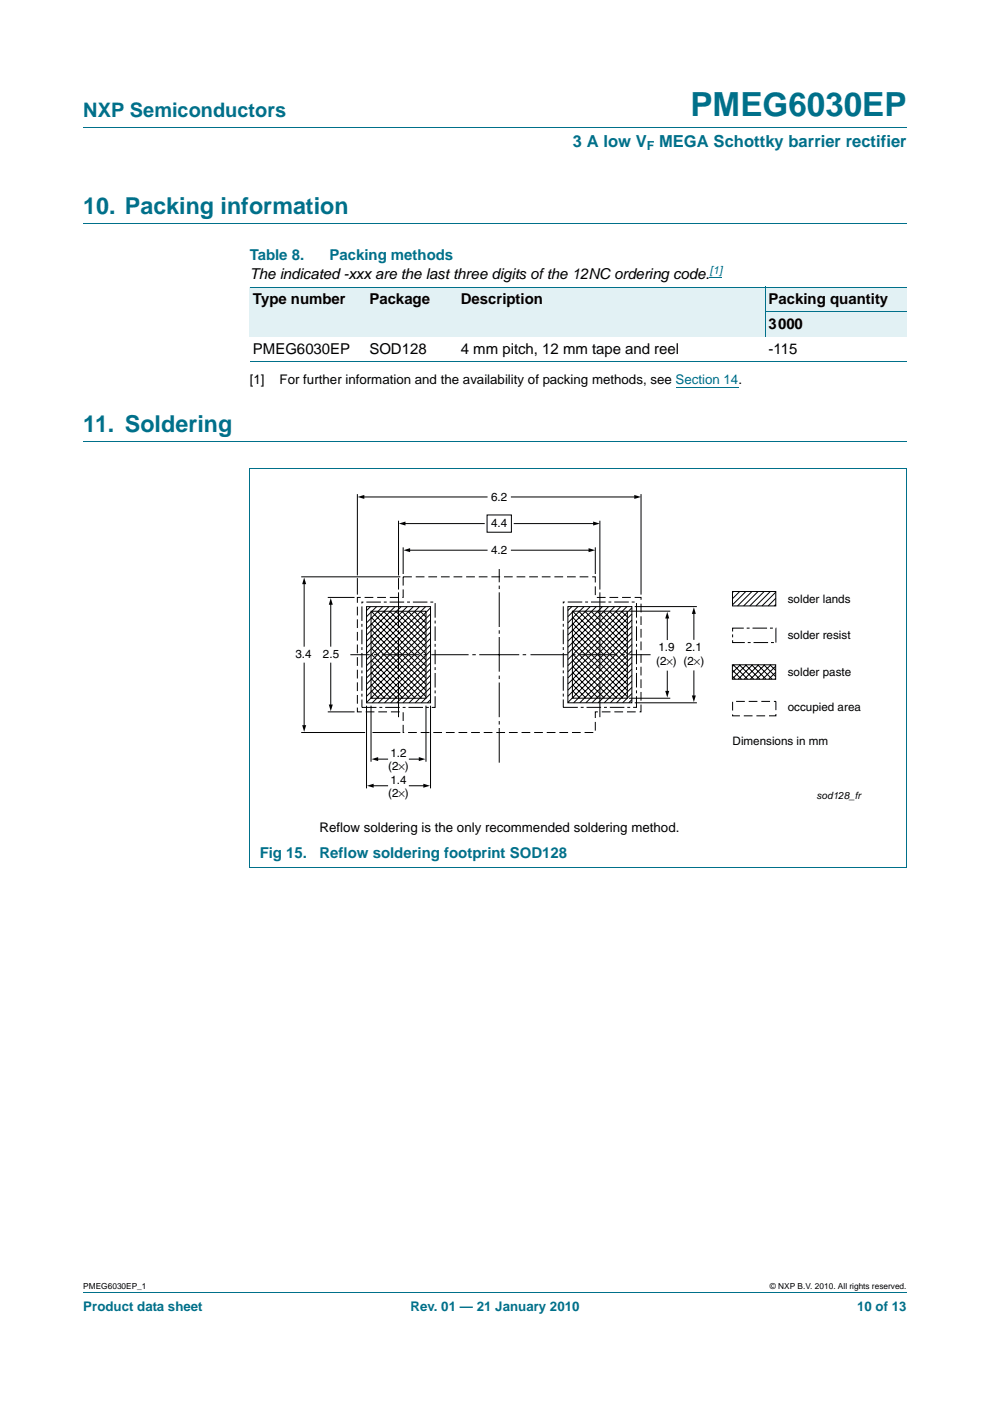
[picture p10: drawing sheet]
<svg xmlns="http://www.w3.org/2000/svg" width="210mm" height="297mm" viewBox="0 0 210 297" stroke-linecap="round" stroke-linejoin="round" font-family="sans-serif">
<path d="M17.7 27h174.6M17.7 47.4h174.6M17.7 93.7h174.6M17.7 273.9h174.6" fill="none" stroke="#00708a" stroke-width=".21"/>
<path d="M150.5 58.8h2.7M143.3 82.1h13.3" fill="none" stroke="#00f" stroke-width=".21"/>
<g fill="#e2f1f4">
<path d="M53 60.9h24.6v10.5h-24.6z"/>
<path d="M77.6 60.9h19.4v10.5h-19.4z"/>
<path d="M97 60.9h65.3v10.5h-65.3z"/>
<path d="M162.3 60.9h30v5.2h-30z"/>
<path d="M162.3 66.1h30v5.3h-30z"/>
</g>
<path d="M53 60.9h139.3M53 76.7h139.3M162.3 66.1h30M162.3 60.8v10.6M52.9 99.3h139.4v84.6M53 99.3v84.6M52.9 184h139.4" fill="none" stroke="#00708a" stroke-width=".21"/>
<g fill="none" stroke="#000" stroke-width=".21">
<path d="M75.8 104.8v17.2M77 105.4h26.3M84.5 110.4v11.6M85.5 116v5.7M85.7 111h17M86.7 116.7h16.6M103.3 109.2h5.2v3.6h-5.2zM108.5 116.7h16.6M108.5 105.4h26.3M109.1 111h17M126.3 116v5.7M127.2 110.4v14.6"/>
<path d="M136 104.8v21.3M63.9 122.3h21M64.5 123.6v13.4M69.5 126.7h5.7M70.2 127.9v9.1M74.3 138.8h4.1M75.8 122.6v3.5M77.7 128.6h13.6v20.4h-13.6zM78.6 128.6l-.9 .9M78.7 129.6h11.6v18.4h-11.6zM78.7 137.3l10.7 10.7M78.7 138.6l9.4 9.4"/>
<path d="M78.7 139.9l8.1 8.1M78.7 132.1l11.6 11.7M78.7 133.4l11.6 11.7M78.7 134.7l11.6 11.7M78.7 136l11.6 11.7M78.7 130.9l11.6 11.6M78.7 129.6l11.6 11.6M79.3 138.8h.8M79.9 128.6l-2.2 2.2M80 129.6l10.3 10.3M81 138.8h7.9M81.2 128.6l-3.5 3.5"/>
<path d="M81.3 129.6l9 9M82.5 128.6l-4.8 4.8M82.6 129.6l7.7 7.7M83.8 128.6l-6.1 6.1M83.9 129.6l6.4 6.4M84.5 122.6v2.4M84.5 125.6v7.3M84.5 133.6v.8M84.5 135.1v7.3M85.1 128.6l-7.4 7.4M85.2 129.6l5.1 5.1M86.4 128.6l-8.7 8.7"/>
<path d="M86.5 129.6l3.8 3.8M87.7 128.6l-10 10M87.8 129.6l2.5 2.5M89 128.6l-11.3 11.2M89.1 129.6l1.2 1.2M89.8 138.8h.8M90.3 128.6l-12.6 12.5M91.3 134.1l-13.6 13.5M91.3 139.3l-9.7 9.7M91.3 138l-11 11M91.3 136.7l-12.3 12.3M91.3 135.4l-13.6 13.5"/>
<path d="M91.3 130.2l-13.6 13.5M91.3 128.9l-13.6 13.5M91.3 132.8l-13.6 13.5M91.3 131.5l-13.6 13.5M91.5 138.8h7.9M100.2 138.8h.7M101.7 138.8h8.4M105.9 120.6v2.9M105.9 124.2v.7M105.9 125.6v7.3M105.9 133.6v.8M105.9 135.1v7.3"/>
<path d="M110.9 138.8h.7M112.5 138.8h7.9M120.4 128.6h13.6v20.4h-13.6zM121.3 128.6l-.9 .8M121.3 138.8h.8M121.4 129.6h11.7v18.4h-11.7zM121.4 137.3l10.7 10.7M121.4 138.6l9.4 9.4M121.4 139.9l8.1 8.1M121.4 132.1l11.7 11.7M121.4 133.4l11.7 11.7M121.4 134.7l11.7 11.7"/>
<path d="M121.4 136l11.7 11.7M121.4 130.8l11.7 11.7M121.4 129.6l11.7 11.6M122.6 128.6l-2.2 2.1M122.7 129.6l10.4 10.3M123 138.8h7.9M123.9 128.6l-3.5 3.4M124 129.6l9.1 9M125.2 128.6l-4.8 4.7M125.3 129.6l7.8 7.7M126.5 128.6l-6.1 6M126.6 129.6l6.5 6.4"/>
<path d="M127.2 125.6v7.3M127.2 133.6v.8M127.2 135.1v7.3M127.8 128.6l-7.4 7.3M127.9 129.6l5.2 5.1M129.1 128.6l-8.7 8.6M129.2 129.6l3.9 3.8M130.4 128.6l-10 9.9M130.5 129.6l2.6 2.5M131.7 128.6l-11.3 11.2M131.8 138.8h.8M131.8 129.6l1.3 1.2"/>
<path d="M133 128.6l-12.6 12.5M133.5 129.6h8.7M133.5 138.8h4.5M134 134.1l-13.6 13.5M134 139.2l-9.7 9.8M134 138l-11 11M134 136.7l-12.3 12.3M134 135.4l-13.6 13.5M134 130.2l-13.6 13.5M134 128.9l-13.6 13.5M134 132.8l-13.6 13.5M134 131.5l-13.6 13.5"/>
<path d="M134.6 128.6h13.2M141.5 130.9v4.7M147.2 129.9v5.7M155.4 125.4h9.1v3.1h-9.1zM155.6 125.4l-.2 .2M156.9 125.4l-1.5 1.5M158.2 125.4l-2.8 2.8M159.5 125.4l-3.1 3.1M160.8 125.4l-3.1 3.1M162.1 125.4l-3.1 3.1M163.4 125.4l-3.1 3.1M164.5 128.1l-.3 .4"/>
<path d="M164.5 126.8l-1.6 1.7M164.5 125.5l-2.9 3M63.9 155.3h13.5M64.5 140.6v13.4M69.5 150.9h5.7M70.2 140.6v9.1M77.7 149.6v17.5M78.7 149.6v11.9M78.7 141.2l6.8 6.8M78.7 142.5l5.5 5.5M78.7 143.8l4.2 4.2M78.7 145.1l2.9 2.9"/>
<path d="M78.7 146.4l1.6 1.6M78.7 147.7l.3 .3M79 155.3h5.9M84.5 143.2v.8M84.5 144.7v7.4M90.3 149.6v11.9M91.3 149.6v17.5M91.3 141.9l-7.1 7.1M91.3 140.6l-8.4 8.4M91.3 148.4l-.7 .6M91.3 147.1l-1.9 1.9M91.3 145.8l-3.2 3.2"/>
<path d="M91.3 144.5l-4.5 4.5M91.3 143.2l-5.8 5.8M105.9 143.2v.8M105.9 144.7v7.4M105.9 152.9v.7M105.9 154.4v7.3M121.4 141.2l6.8 6.8M121.4 142.5l5.5 5.5M121.4 143.8l4.2 4.2M121.4 145.1l2.9 2.9M121.4 146.4l1.6 1.6M121.4 147.7l.3 .3"/>
<path d="M127.2 143.2v.8M127.2 144.7v7.4M133.4 148h8.8M134 148.3l-.6 .7M134 141.8l-7.1 7.2M134 140.5l-8.4 8.5M134 147l-1.9 2M134 145.7l-3.2 3.3M134 144.4l-4.5 4.6M134 143.1l-5.8 5.9M134.6 149h13.2M141.5 142.3v4.5"/>
<path d="M147.2 142.2v5.5M155.3 141h9.2v3h-9.2zM155.3 142.1l2 1.9M155.3 143.4l.7 .6M155.5 141l3.1 3M155.7 141l-.4 .3M156.8 141l3.1 3M157 141l-1.7 1.6M158.1 141l3.1 3M158.3 141l-3 2.9M159.4 141l3.1 3M159.6 141l-3.1 3"/>
<path d="M160.7 141l3.1 3M160.9 141l-3.1 3M162 141l2.5 2.5M162.2 141l-3.1 3M163.3 141l1.2 1.2M163.5 141l-3.1 3M164.5 143.8l-.2 .2M164.5 142.5l-1.5 1.5M164.5 141.2l-2.8 2.8M79 166.6h3.2M79.9 161h2.3M86.8 161h2.3"/>
<path d="M86.8 166.6h3.3"/>
</g>
<path d="M76.8 127.7h15.5v22.3h-15.5zM119.5 127.6h15.5v22.4h-15.5zM155.4 133.2h9.2v3h-9.2z" fill="none" stroke="#000" stroke-width=".21" stroke-dasharray="3.1 .6 .6 .6" stroke-linecap="butt"/>
<path d="M75.8 126.7h9.7v-4.4h40.8v4.4h9.7v24.2h-9.7v4.4h-40.8v-4.4h-9.7zM155.4 148.7h9.2v3.1h-9.2z" fill="none" stroke="#000" stroke-width=".21" stroke-dasharray="1.9 .8" stroke-linecap="butt"/>
<g fill="#000">
<path d="M75.9 105.4l1.4-.5v.9zM84.6 111l1.4-.4v.8zM85.6 116.7l1.4-.5v.9zM124.8 116.2l1.4 .5-1.4 .4zM125.8 110.6l1.4 .4-1.4 .4zM134.5 104.9l1.4 .5-1.4 .4zM64.5 122.4l.4 1.5h-.8zM70.2 126.8l.4 1.4h-.9zM141.5 129.7l.4 1.4h-.8zM147.2 128.8l.4 1.4h-.9zM64.1 153.8h.8l-.4 1.4zM69.7 149.4h.9l-.4 1.4z"/>
<path d="M141.1 146.5h.8l-.4 1.4zM146.7 147.5h.9l-.4 1.4zM77.8 166.6l1.5-.4v.8zM78.8 161l1.4-.5v.9zM88.8 160.5l1.4 .5-1.4 .4zM89.8 166.2l1.4 .4-1.4 .4z"/>
</g>
<text font-size="7" fill="#00708a" x="146.5" y="24.6">PMEG6030EP</text>
<g font-size="4.9" fill="#00708a">
<text x="17.7" y="45.4">10. Packing information</text>
<text x="17.7" y="91.7">11. Soldering</text>
</g>
<text font-size="4.2" fill="#00708a" x="17.7" y="24.9">NXP Semiconductors</text>
<g font-size="3.5" fill="#00708a">
<text x="121.5" y="31.1">3 A low V</text>
<text x="139.8" y="31.1">MEGA Schottky barrier rectifier</text>
</g>
<g font-size="3.2" fill="#00708a">
<text x="53" y="55.2">Table 8.</text>
<text x="69.9" y="55.2">Packing methods</text>
<text x="55.1" y="181.9">Fig 15.</text>
<text x="67.8" y="181.9">Reflow soldering footprint SOD128</text>
</g>
<g font-size="3.2">
<text x="53" y="59.1">The indicated -xxx are the last three digits of the 12NC ordering code.</text>
<text x="53.7" y="64.4">Type number</text>
<text x="78.4" y="64.4">Package</text>
<text x="97.7" y="64.4">Description</text>
<text x="163" y="64.4">Packing quantity</text>
<text x="163" y="69.7">3000</text>
<text x="53.7" y="75">PMEG6030EP</text>
<text x="78.4" y="75">SOD128</text>
<text x="97.7" y="75">4 mm pitch, 12 mm tape and reel</text>
<text x="163" y="75">-115</text>
</g>
<g font-size="2.8">
<text x="53" y="81.4">[1]</text>
<text x="59.3" y="81.4">For further information and the availability of packing methods, see Section 14.</text>
<text x="67.8" y="176.3">Reflow soldering is the only recommended soldering method.</text>
</g>
<g font-size="2.8" fill="#00708a">
<text x="17.7" y="277.9">Product data sheet</text>
<text x="87.1" y="277.9">Rev. 01 — 21 January 2010</text>
<text x="181.8" y="277.9">10 of 13</text>
</g>
<text font-size="2.6" fill="#00708a" x="137.2" y="31.7">F</text>
<g font-size="2.5">
<text x="104.2" y="106.1">6.2</text>
<text x="104.2" y="111.8">4.4</text>
<text x="104.2" y="117.4">4.2</text>
<text x="167.1" y="127.8">solder lands</text>
<text x="167.1" y="135.5">solder resist</text>
<text x="62.7" y="139.6">3.4</text>
<text x="68.5" y="139.6">2.5</text>
<text x="139.2" y="141">(2×) (2×)</text>
<text x="139.7" y="138">1.9</text>
<text x="145.5" y="138">2.1</text>
<text x="167.1" y="143.3">solder paste</text>
<text x="167.1" y="150.6">occupied area</text>
<text x="82.8" y="160.4">1.2</text>
<text x="155.4" y="158">Dimensions in mm</text>
<text x="82.3" y="163.2">(2×)</text>
<text x="82.8" y="166.2">1.4</text>
<text x="82.3" y="169.1">(2×)</text>
</g>
<text font-size="2.4" fill="#00f" x="150.5" y="58.1">[1]</text>
<text font-size="2.1" x="173.2" y="169.3">sod128_fr</text>
<g font-size="1.8">
<text x="17.7" y="273.3">PMEG6030EP_1</text>
<text x="163.3" y="273.3">© NXP B.V. 2010. All rights reserved.</text>
</g>
</svg>
